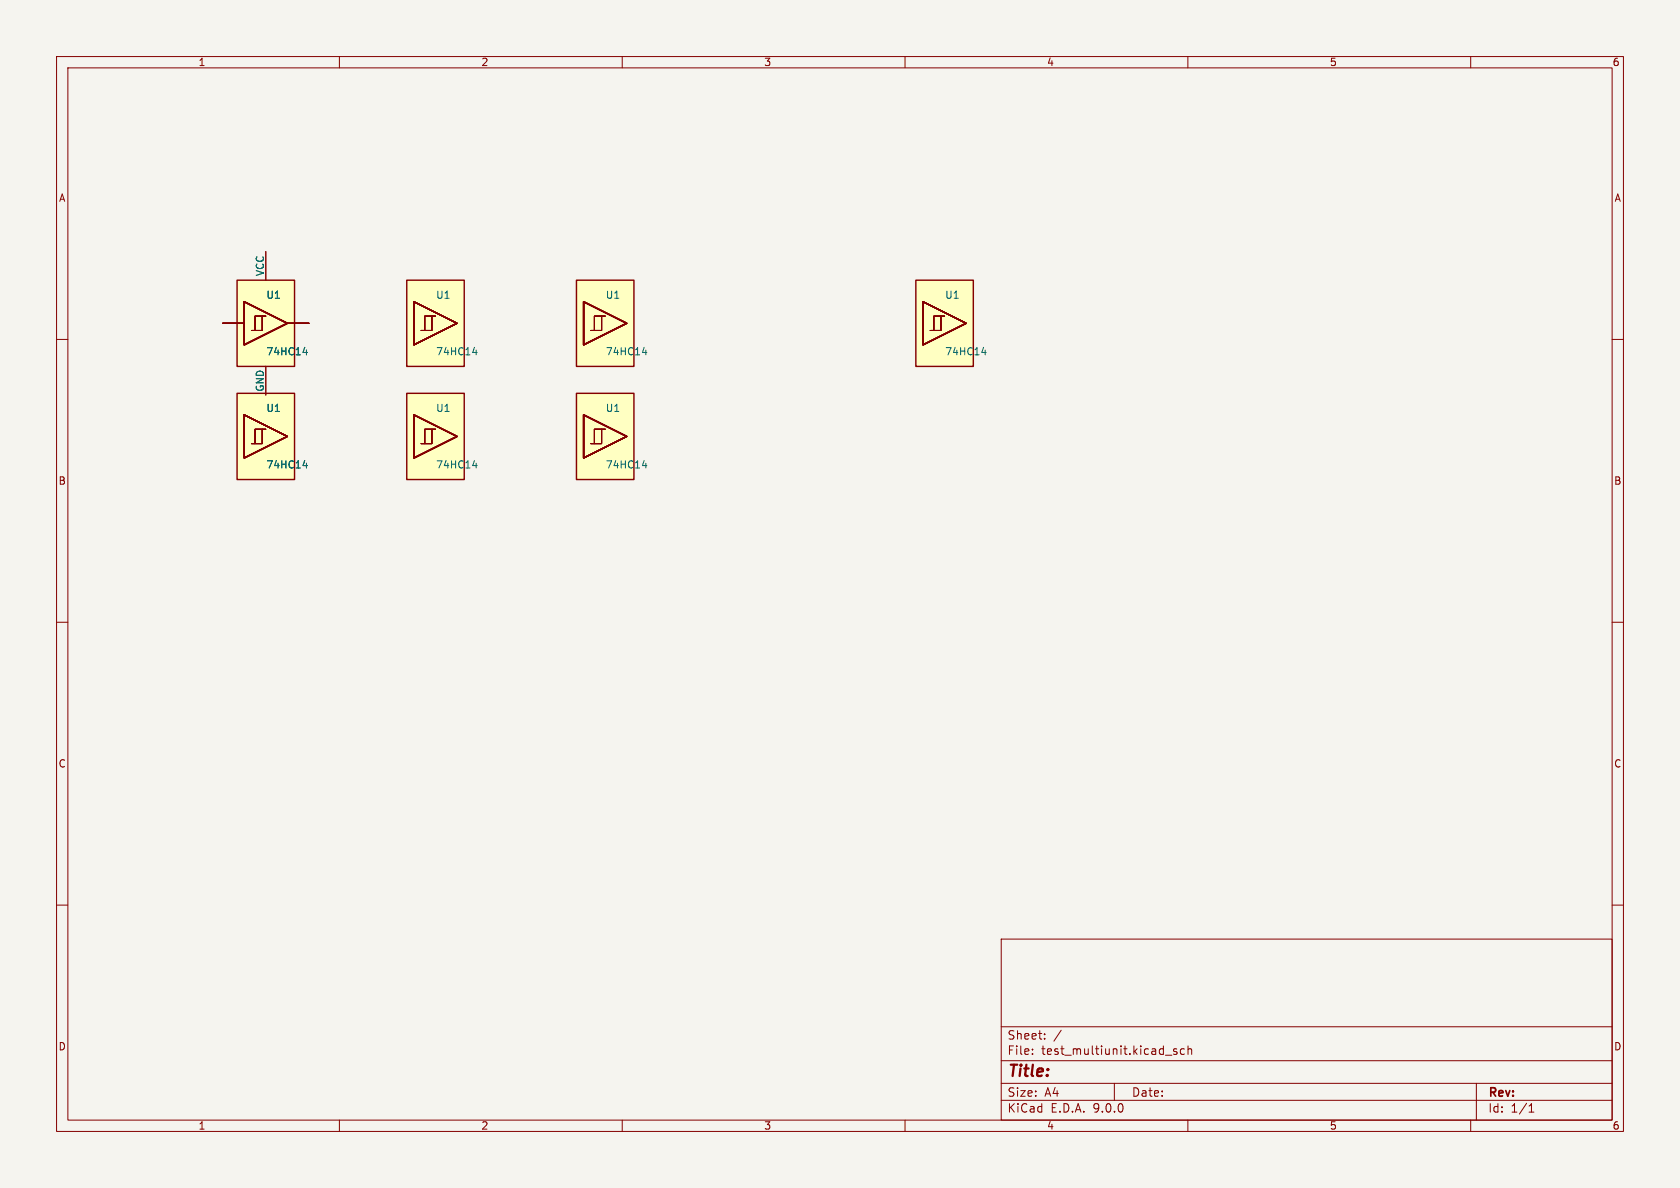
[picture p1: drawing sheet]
<svg xmlns="http://www.w3.org/2000/svg" width="297mm" height="210mm" viewBox="0 0 297 210" stroke-linecap="round" stroke-linejoin="round" font-family="sans-serif">
<path d="M0 0h297v210h-297z" fill="#f5f4ef" stroke="#f5f4ef" stroke-width=".18"/>
<g fill="none" stroke="#840000" stroke-width=".18">
<path d="M10 10h277v190h-277zM12 12h273v186h-273zM60 10v2M110 10v2M160 10v2M210 10v2M260 10v2M10 60h2M285 60h2M10 110h2M285 110h2M10 160h2"/>
<path d="M177 166h108v32h-108zM285 160h2M60 198v2M110 198v2M160 198v2M177 194.5h108M177 191.5h108M177 187.5h108M177 181.5h108M182.5 186.3v.1M182.5 185.5v.1M184.7 183.6v.1"/>
<path d="M184.7 182.8v.1M187.6 182.1l-1.3 2M197 191.5v3M206 186.5h1.2M208 185.5l-.3-.1-.2 .2v.2l.5 .2v.3h-.5M209.4 185.5l-.4-.1-.3 .3v.4l.1 .2h.6M210 198v2M210 185.5l.2-.1 .4 .1 .1 .9M210 184.9v1.5M260 198v2M261 191.5v6.5M270.3 196.6h.9"/>
<path d="M270.3 195.5l.4-.4v1.5"/>
</g>
<g fill="#ffffc2">
<path d="M101.9 49.5h10.2v15.3h-10.2z"/>
<path d="M103.2 53.3l7.6 3.9-7.6 3.8z"/>
</g>
<path d="M101.9 49.5h10.2v15.3h-10.2zM103.2 53.3l7.6 3.9-7.6 3.8z" fill="none" stroke="#840000" stroke-width=".25"/>
<path d="M106.4 55.9h-1.3v2.5M107 55.9h-.6v2.5h-2" fill="none" stroke="#840000" stroke-width=".18"/>
<path d="M113.6 62.3h.8M114.2 61.9v.8" fill="none" stroke="#006464" stroke-width=".18"/>
<g fill="#ffffc2">
<path d="M41.9 69.5h10.2v15.3h-10.2z"/>
<path d="M43.2 73.3l7.6 3.9-7.6 3.8z"/>
</g>
<path d="M41.9 69.5h10.2v15.3h-10.2zM43.2 73.3l7.6 3.9-7.6 3.8z" fill="none" stroke="#840000" stroke-width=".25"/>
<path d="M46.4 75.9h-1.3v2.5M47 75.9h-.6v2.5h-2" fill="none" stroke="#840000" stroke-width=".18"/>
<path d="M53.6 82.3h.8M54.2 81.9v.8" fill="none" stroke="#006464" stroke-width=".18"/>
<g fill="#ffffc2">
<path d="M71.9 69.5h10.2v15.3h-10.2z"/>
<path d="M73.2 73.3l7.6 3.9-7.6 3.8z"/>
</g>
<path d="M71.9 69.5h10.2v15.3h-10.2zM73.2 73.3l7.6 3.9-7.6 3.8z" fill="none" stroke="#840000" stroke-width=".25"/>
<path d="M76.4 75.9h-1.3v2.5M77 75.9h-.6v2.5h-2" fill="none" stroke="#840000" stroke-width=".18"/>
<path d="M83.6 82.3h.8M84.2 81.9v.8" fill="none" stroke="#006464" stroke-width=".18"/>
<g fill="#ffffc2">
<path d="M101.9 69.5h10.2v15.3h-10.2z"/>
<path d="M103.2 73.3l7.6 3.9-7.6 3.8z"/>
</g>
<path d="M101.9 69.5h10.2v15.3h-10.2zM103.2 73.3l7.6 3.9-7.6 3.8z" fill="none" stroke="#840000" stroke-width=".25"/>
<path d="M106.4 75.9h-1.3v2.5M107 75.9h-.6v2.5h-2" fill="none" stroke="#840000" stroke-width=".18"/>
<path d="M113.6 82.3h.8M114.2 81.9v.8" fill="none" stroke="#006464" stroke-width=".18"/>
<g fill="#ffffc2">
<path d="M41.9 49.5h10.2v15.3h-10.2z"/>
<path d="M43.2 53.3l7.6 3.9-7.6 3.8z"/>
</g>
<path d="M41.9 49.5h10.2v15.3h-10.2zM43.2 53.3l7.6 3.9-7.6 3.8z" fill="none" stroke="#840000" stroke-width=".25"/>
<path d="M39.4 57.2h3.8M46.4 55.9h-1.3v2.5M47 55.9h-.6v2.5h-2M47 44.5v5M50.8 57.2h3.8M47 64.8v5.1" fill="none" stroke="#840000" stroke-width=".18"/>
<path d="M53.6 62.3h.8M54.2 61.9v.8" fill="none" stroke="#006464" stroke-width=".18"/>
<g fill="#ffffc2">
<path d="M71.9 49.5h10.2v15.3h-10.2z"/>
<path d="M73.2 53.3l7.6 3.9-7.6 3.8z"/>
</g>
<path d="M71.9 49.5h10.2v15.3h-10.2zM73.2 53.3l7.6 3.9-7.6 3.8z" fill="none" stroke="#840000" stroke-width=".25"/>
<path d="M76.4 55.9h-1.3v2.5M77 55.9h-.6v2.5h-2" fill="none" stroke="#840000" stroke-width=".18"/>
<path d="M83.6 62.3h.8M84.2 61.9v.8" fill="none" stroke="#006464" stroke-width=".18"/>
<g fill="#ffffc2">
<path d="M161.9 49.5h10.2v15.3h-10.2z"/>
<path d="M163.2 53.3l7.6 3.9-7.6 3.8z"/>
</g>
<path d="M161.9 49.5h10.2v15.3h-10.2zM163.2 53.3l7.6 3.9-7.6 3.8z" fill="none" stroke="#840000" stroke-width=".25"/>
<path d="M39.4 57.2h3.8M47 44.5v5M50.8 57.2h3.8M166.4 55.9h-1.3v2.5M167 55.9h-.6v2.5h-2M47 64.8v5.1" fill="none" stroke="#840000" stroke-width=".18"/>
<path d="M53.6 62.3h.8M54.2 61.9v.8M173.6 62.3h.8M174.2 61.9v.8M53.6 82.3h.8M54.2 81.9v.8" fill="none" stroke="#006464" stroke-width=".18"/>
<text font-size="2.8" fill="#840000" x="178" y="190.9">Title:</text>
<g font-size="2.1" fill="#840000">
<text x="178" y="184">Sheet:</text>
<text x="178" y="186.7">File:</text>
<text x="184.1" y="186.7">test_multiunit.kicad_sch</text>
<text x="178" y="196.9">KiCad</text>
<text x="178" y="194.1">Size:</text>
<text x="184.7" y="194.1">A4</text>
<text x="185.7" y="196.9">E.D.A.</text>
<text x="193.3" y="196.9">9.0.0</text>
<text x="200" y="194.1">Date:</text>
<text x="263" y="194.3">Rev:</text>
<text x="263" y="196.9">Id:</text>
<text x="267.1" y="196.9">1/1</text>
</g>
<g font-size="1.8" fill="#840000">
<text x="35" y="11.9">1</text>
<text x="85" y="11.9">2</text>
<text x="135" y="11.9">3</text>
<text x="185" y="11.9">4</text>
<text x="235" y="11.9">5</text>
<text x="285" y="11.9">6</text>
<text x="10.3" y="35.9">A</text>
<text x="285.3" y="35.9">A</text>
<text x="10.3" y="85.9">B</text>
<text x="285.3" y="85.9">B</text>
<text x="10.3" y="135.9">C</text>
<text x="285.3" y="135.9">C</text>
<text x="10.3" y="185.9">D</text>
<text x="285.3" y="185.9">D</text>
<text x="35" y="199.9">1</text>
<text x="85" y="199.9">2</text>
<text x="135" y="199.9">3</text>
<text x="185" y="199.9">4</text>
<text x="235" y="199.9">5</text>
<text x="285" y="199.9">6</text>
</g>
<g font-size="1.8" fill="#006464">
<text x="46.7" y="48.9" transform="rotate(-90 46.7 48.9)">VCC</text>
<text x="47" y="53">U1</text>
<text x="77" y="53">U1</text>
<text x="107" y="53">U1</text>
<text x="167" y="53">U1</text>
<text x="47" y="63">74HC14</text>
<text x="77" y="63">74HC14</text>
<text x="107" y="63">74HC14</text>
<text x="167" y="63">74HC14</text>
<text x="46.7" y="69.3" transform="rotate(-90 46.7 69.3)">GND</text>
<text x="47" y="73">U1</text>
<text x="77" y="73">U1</text>
<text x="107" y="73">U1</text>
<text x="47" y="83">74HC14</text>
<text x="77" y="83">74HC14</text>
<text x="107" y="83">74HC14</text>
</g>
</svg>
